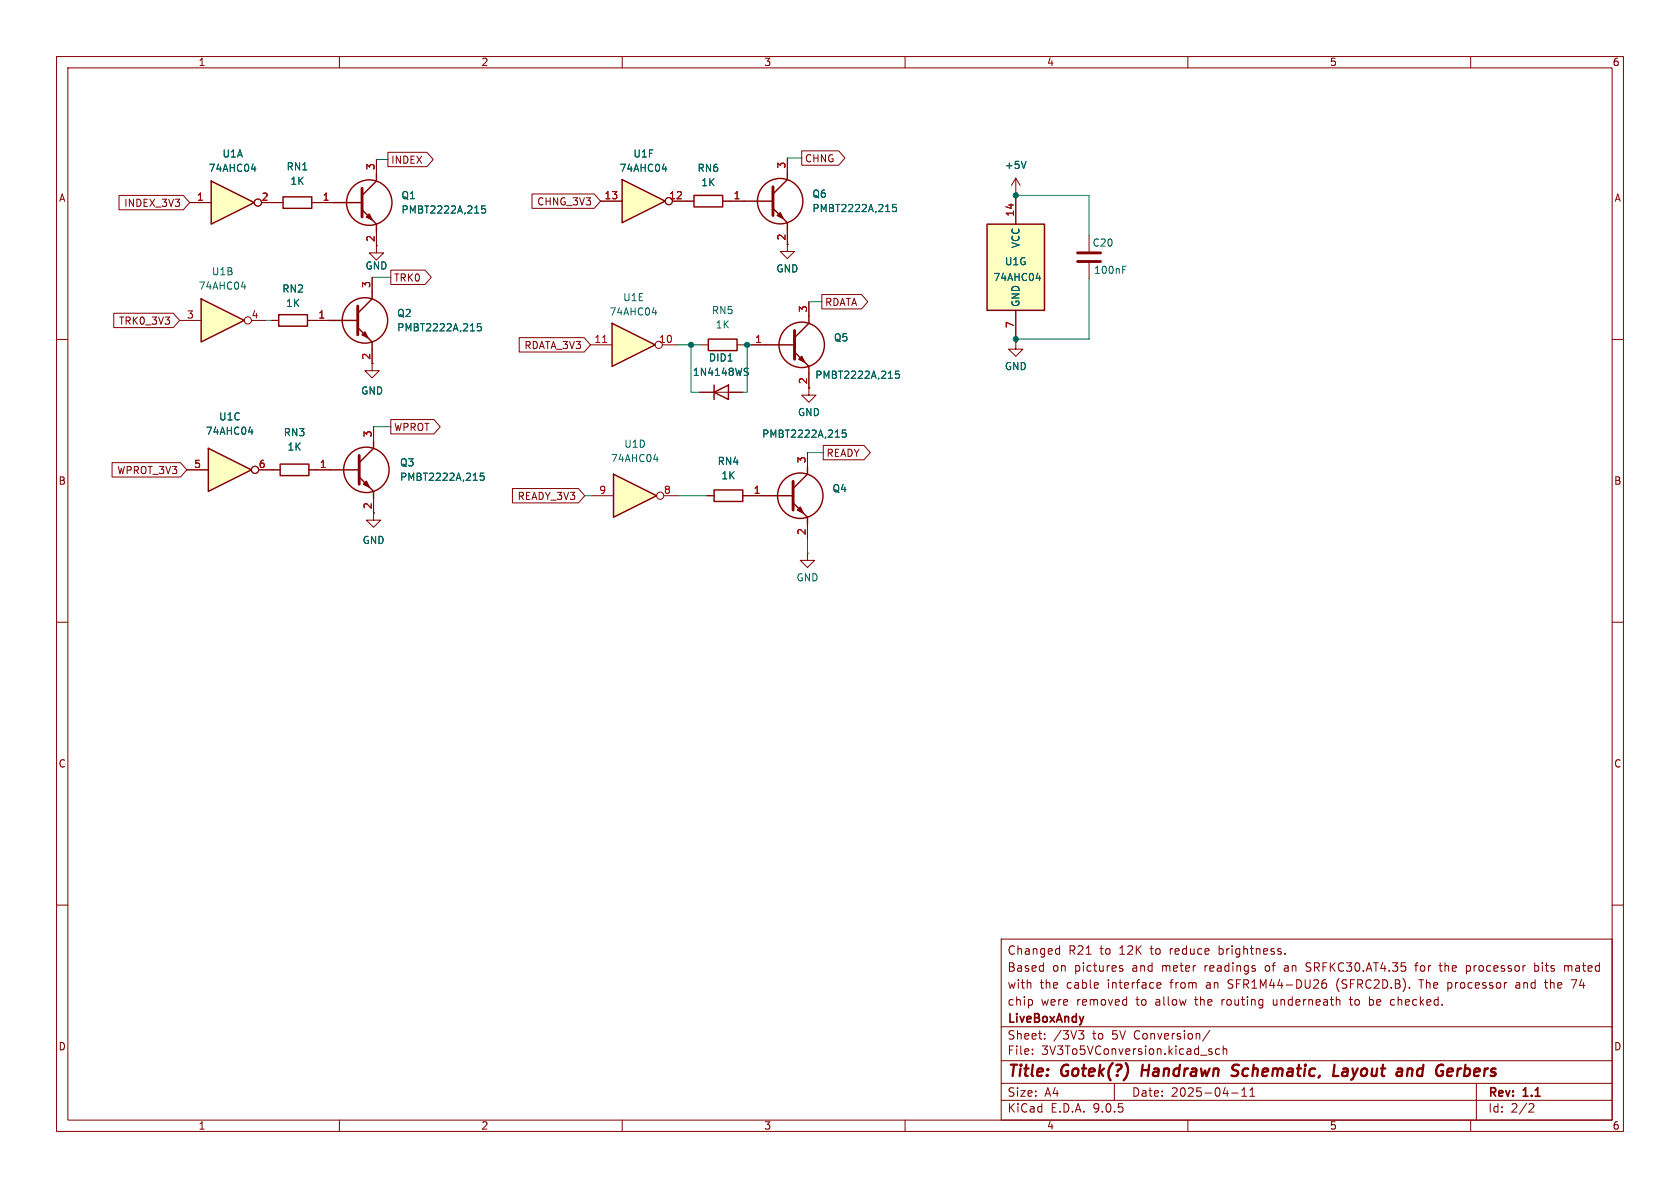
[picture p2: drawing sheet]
(kicad_sch
 (version 20250114)
 (generator "eeschema")
 (generator_version "9.0")
 (paper "A4")
 (title_block
  (title "Gotek(?) Handrawn Schematic, Layout and Gerbers")
  (date "2025-04-11")
  (rev "1.1")
  (company "LiveBoxAndy")
  (comment 1 "chip were removed to allow the routing underneath to be checked.")
  (comment 2 "with the cable interface from an SFR1M44-DU26 (SFRC2D.B). The processor and the 74 ")
  (comment 3 "Based on pictures and meter readings of an SRFKC30.AT4.35 for the processor bits mated")
  (comment 4 "Changed R21 to 12K to reduce brightness."))
 (lib_symbols
  (symbol "74xx:74AHC04" (exclude_from_sim no) (in_bom yes) (on_board yes)
   (property "Reference" "U" (at 0 1.27 0) (effects (font (size 1.27 1.27))))
   (property "Value" "74AHC04" (at 0 -1.27 0) (effects (font (size 1.27 1.27))))
   (property "Footprint" "" (at 0 0 0) (effects (font (size 1.27 1.27)) (hide yes)))
   (property "Datasheet" "https://assets.nexperia.com/documents/data-sheet/74AHC_AHCT04.pdf" (at 0 0 0) (effects (font (size 1.27 1.27)) (hide yes)))
   (property "Description" "Hex Inverter" (at 0 0 0) (effects (font (size 1.27 1.27)) (hide yes)))
   (property "ki_locked" "" (at 0 0 0) (effects (font (size 1.27 1.27))))
   (symbol "74AHC04_1_0"
    (polyline (pts (xy -3.81 3.81) (xy -3.81 -3.81) (xy 3.81 0) (xy -3.81 3.81)) (stroke (width 0.254) (type default)) (fill (type background)))
    (pin input line (at -7.62 0 0) (length 3.81) (name "~" (effects (font (size 1.27 1.27)))) (number "1" (effects (font (size 1.27 1.27)))))
    (pin output inverted (at 7.62 0 180) (length 3.81) (name "~" (effects (font (size 1.27 1.27)))) (number "2" (effects (font (size 1.27 1.27))))))
   (symbol "74AHC04_2_0"
    (polyline (pts (xy -3.81 3.81) (xy -3.81 -3.81) (xy 3.81 0) (xy -3.81 3.81)) (stroke (width 0.254) (type default)) (fill (type background)))
    (pin input line (at -7.62 0 0) (length 3.81) (name "~" (effects (font (size 1.27 1.27)))) (number "3" (effects (font (size 1.27 1.27)))))
    (pin output inverted (at 7.62 0 180) (length 3.81) (name "~" (effects (font (size 1.27 1.27)))) (number "4" (effects (font (size 1.27 1.27))))))
   (symbol "74AHC04_3_0"
    (polyline (pts (xy -3.81 3.81) (xy -3.81 -3.81) (xy 3.81 0) (xy -3.81 3.81)) (stroke (width 0.254) (type default)) (fill (type background)))
    (pin input line (at -7.62 0 0) (length 3.81) (name "~" (effects (font (size 1.27 1.27)))) (number "5" (effects (font (size 1.27 1.27)))))
    (pin output inverted (at 7.62 0 180) (length 3.81) (name "~" (effects (font (size 1.27 1.27)))) (number "6" (effects (font (size 1.27 1.27))))))
   (symbol "74AHC04_4_0"
    (polyline (pts (xy -3.81 3.81) (xy -3.81 -3.81) (xy 3.81 0) (xy -3.81 3.81)) (stroke (width 0.254) (type default)) (fill (type background)))
    (pin input line (at -7.62 0 0) (length 3.81) (name "~" (effects (font (size 1.27 1.27)))) (number "9" (effects (font (size 1.27 1.27)))))
    (pin output inverted (at 7.62 0 180) (length 3.81) (name "~" (effects (font (size 1.27 1.27)))) (number "8" (effects (font (size 1.27 1.27))))))
   (symbol "74AHC04_5_0"
    (polyline (pts (xy -3.81 3.81) (xy -3.81 -3.81) (xy 3.81 0) (xy -3.81 3.81)) (stroke (width 0.254) (type default)) (fill (type background)))
    (pin input line (at -7.62 0 0) (length 3.81) (name "~" (effects (font (size 1.27 1.27)))) (number "11" (effects (font (size 1.27 1.27)))))
    (pin output inverted (at 7.62 0 180) (length 3.81) (name "~" (effects (font (size 1.27 1.27)))) (number "10" (effects (font (size 1.27 1.27))))))
   (symbol "74AHC04_6_0"
    (polyline (pts (xy -3.81 3.81) (xy -3.81 -3.81) (xy 3.81 0) (xy -3.81 3.81)) (stroke (width 0.254) (type default)) (fill (type background)))
    (pin input line (at -7.62 0 0) (length 3.81) (name "~" (effects (font (size 1.27 1.27)))) (number "13" (effects (font (size 1.27 1.27)))))
    (pin output inverted (at 7.62 0 180) (length 3.81) (name "~" (effects (font (size 1.27 1.27)))) (number "12" (effects (font (size 1.27 1.27))))))
   (symbol "74AHC04_7_0"
    (pin power_in line (at 0 12.7 270) (length 5.08) (name "VCC" (effects (font (size 1.27 1.27)))) (number "14" (effects (font (size 1.27 1.27)))))
    (pin power_in line (at 0 -12.7 90) (length 5.08) (name "GND" (effects (font (size 1.27 1.27)))) (number "7" (effects (font (size 1.27 1.27))))))
   (symbol "74AHC04_7_1"
    (rectangle (start -5.08 7.62) (end 5.08 -7.62) (stroke (width 0.254) (type default)) (fill (type background))))
   (embedded_fonts no))
  (symbol "Device:C"
   (pin_numbers (hide yes))
   (pin_names
    (offset 0.254)) (exclude_from_sim no) (in_bom yes) (on_board yes)
   (property "Reference" "C" (at 0.635 2.54 0) (effects (font (size 1.27 1.27)) (justify left)))
   (property "Value" "C" (at 0.635 -2.54 0) (effects (font (size 1.27 1.27)) (justify left)))
   (property "Footprint" "" (at 0.9652 -3.81 0) (effects (font (size 1.27 1.27)) (hide yes)))
   (property "Datasheet" "~" (at 0 0 0) (effects (font (size 1.27 1.27)) (hide yes)))
   (property "Description" "Unpolarized capacitor" (at 0 0 0) (effects (font (size 1.27 1.27)) (hide yes)))
   (symbol "C_0_1"
    (polyline (pts (xy -2.032 0.762) (xy 2.032 0.762)) (stroke (width 0.508) (type default)) (fill (type none)))
    (polyline (pts (xy -2.032 -0.762) (xy 2.032 -0.762)) (stroke (width 0.508) (type default)) (fill (type none))))
   (symbol "C_1_1"
    (pin passive line (at 0 3.81 270) (length 2.794) (name "~" (effects (font (size 1.27 1.27)))) (number "1" (effects (font (size 1.27 1.27)))))
    (pin passive line (at 0 -3.81 90) (length 2.794) (name "~" (effects (font (size 1.27 1.27)))) (number "2" (effects (font (size 1.27 1.27))))))
   (embedded_fonts no))
  (symbol "Device:R"
   (pin_numbers (hide yes))
   (pin_names
    (offset 0)) (exclude_from_sim no) (in_bom yes) (on_board yes)
   (property "Reference" "R" (at 2.032 0 90) (effects (font (size 1.27 1.27))))
   (property "Value" "R" (at 0 0 90) (effects (font (size 1.27 1.27))))
   (property "Footprint" "" (at -1.778 0 90) (effects (font (size 1.27 1.27)) (hide yes)))
   (property "Datasheet" "~" (at 0 0 0) (effects (font (size 1.27 1.27)) (hide yes)))
   (property "Description" "Resistor" (at 0 0 0) (effects (font (size 1.27 1.27)) (hide yes)))
   (symbol "R_0_1"
    (rectangle (start -1.016 -2.54) (end 1.016 2.54) (stroke (width 0.254) (type default)) (fill (type none))))
   (symbol "R_1_1"
    (pin passive line (at 0 3.81 270) (length 1.27) (name "~" (effects (font (size 1.27 1.27)))) (number "1" (effects (font (size 1.27 1.27)))))
    (pin passive line (at 0 -3.81 90) (length 1.27) (name "~" (effects (font (size 1.27 1.27)))) (number "2" (effects (font (size 1.27 1.27))))))
   (embedded_fonts no))
  (symbol "Diode:1N4148WS"
   (pin_numbers (hide yes))
   (pin_names (hide yes)) (exclude_from_sim no) (in_bom yes) (on_board yes)
   (property "Reference" "D" (at 0 2.54 0) (effects (font (size 1.27 1.27))))
   (property "Value" "1N4148WS" (at 0 -2.54 0) (effects (font (size 1.27 1.27))))
   (property "Footprint" "Diode_SMD:D_SOD-323" (at 0 -4.445 0) (effects (font (size 1.27 1.27)) (hide yes)))
   (property "Datasheet" "https://www.vishay.com/docs/85751/1n4148ws.pdf" (at 0 0 0) (effects (font (size 1.27 1.27)) (hide yes)))
   (property "Description" "75V 0.15A Fast switching Diode, SOD-323" (at 0 0 0) (effects (font (size 1.27 1.27)) (hide yes)))
   (property "Sim.Device" "D" (at 0 0 0) (effects (font (size 1.27 1.27)) (hide yes)))
   (property "Sim.Pins" "1=K 2=A" (at 0 0 0) (effects (font (size 1.27 1.27)) (hide yes)))
   (symbol "1N4148WS_0_1"
    (polyline (pts (xy -1.27 1.27) (xy -1.27 -1.27)) (stroke (width 0.254) (type default)) (fill (type none)))
    (polyline (pts (xy 1.27 1.27) (xy 1.27 -1.27) (xy -1.27 0) (xy 1.27 1.27)) (stroke (width 0.254) (type default)) (fill (type none)))
    (polyline (pts (xy 1.27 0) (xy -1.27 0)) (stroke (width 0) (type default)) (fill (type none))))
   (symbol "1N4148WS_1_1"
    (pin passive line (at -3.81 0 0) (length 2.54) (name "K" (effects (font (size 1.27 1.27)))) (number "1" (effects (font (size 1.27 1.27)))))
    (pin passive line (at 3.81 0 180) (length 2.54) (name "A" (effects (font (size 1.27 1.27)))) (number "2" (effects (font (size 1.27 1.27))))))
   (embedded_fonts no))
  (symbol "Gotek:PMBT2222A,215"
   (pin_names (hide yes)) (exclude_from_sim no) (in_bom yes) (on_board yes)
   (property "Reference" "Q" (at 13.97 1.27 0) (effects (font (size 1.27 1.27)) (justify left top)))
   (property "Value" "PMBT2222A,215" (at 13.97 -1.27 0) (effects (font (size 1.27 1.27)) (justify left top)))
   (property "Footprint" "PMBT2222A215" (at 13.97 -101.27 0) (effects (font (size 1.27 1.27)) (justify left top) (hide yes)))
   (property "Datasheet" "https://assets.nexperia.com/documents/data-sheet/PMBT2222A.pdf" (at 13.97 -201.27 0) (effects (font (size 1.27 1.27)) (justify left top) (hide yes)))
   (property "Description" "PMBT2222; PMBT2222A - NPN switching transistors" (at 0 0 0) (effects (font (size 1.27 1.27)) (hide yes)))
   (property "Height" "1.1" (at 13.97 -401.27 0) (effects (font (size 1.27 1.27)) (justify left top) (hide yes)))
   (property "Mouser Part Number" "771-PMBT2222A-T/R" (at 13.97 -501.27 0) (effects (font (size 1.27 1.27)) (justify left top) (hide yes)))
   (property "Mouser Price/Stock" "https://www.mouser.co.uk/ProductDetail/Nexperia/PMBT2222A215?qs=LOCUfHb8d9u7n2jbGrJFWg%3D%3D" (at 13.97 -601.27 0) (effects (font (size 1.27 1.27)) (justify left top) (hide yes)))
   (property "Manufacturer_Name" "Nexperia" (at 13.97 -701.27 0) (effects (font (size 1.27 1.27)) (justify left top) (hide yes)))
   (property "Manufacturer_Part_Number" "PMBT2222A,215" (at 13.97 -801.27 0) (effects (font (size 1.27 1.27)) (justify left top) (hide yes)))
   (symbol "PMBT2222A,215_1_1"
    (polyline (pts (xy 2.54 0) (xy 7.62 0)) (stroke (width 0.254) (type default)) (fill (type none)))
    (polyline (pts (xy 7.62 2.54) (xy 7.62 -2.54)) (stroke (width 0.508) (type default)) (fill (type none)))
    (polyline (pts (xy 7.62 1.27) (xy 10.16 3.81)) (stroke (width 0.254) (type default)) (fill (type none)))
    (polyline (pts (xy 7.62 -1.27) (xy 10.16 -3.81)) (stroke (width 0.254) (type default)) (fill (type none)))
    (polyline (pts (xy 8.382 -2.54) (xy 8.89 -2.032) (xy 9.398 -3.048) (xy 8.382 -2.54)) (stroke (width 0.254) (type default)) (fill (type outline)))
    (circle (center 8.89 0) (radius 4.016) (stroke (width 0.254) (type default)) (fill (type none)))
    (polyline (pts (xy 10.16 3.81) (xy 10.16 5.08)) (stroke (width 0.254) (type default)) (fill (type none)))
    (polyline (pts (xy 10.16 -3.81) (xy 10.16 -5.08)) (stroke (width 0.254) (type default)) (fill (type none)))
    (pin passive line (at 0 0 0) (length 2.54) (name "B" (effects (font (size 1.27 1.27)))) (number "1" (effects (font (size 1.27 1.27)))))
    (pin passive line (at 10.16 7.62 270) (length 2.54) (name "C" (effects (font (size 1.27 1.27)))) (number "3" (effects (font (size 1.27 1.27)))))
    (pin passive line (at 10.16 -7.62 90) (length 2.54) (name "E" (effects (font (size 1.27 1.27)))) (number "2" (effects (font (size 1.27 1.27))))))
   (embedded_fonts no))
  (symbol "power:+5V"
   (power)
   (pin_numbers (hide yes))
   (pin_names
    (offset 0) (hide yes)) (exclude_from_sim no) (in_bom yes) (on_board yes)
   (property "Reference" "#PWR" (at 0 -3.81 0) (effects (font (size 1.27 1.27)) (hide yes)))
   (property "Value" "+5V" (at 0 3.556 0) (effects (font (size 1.27 1.27))))
   (property "Footprint" "" (at 0 0 0) (effects (font (size 1.27 1.27)) (hide yes)))
   (property "Datasheet" "" (at 0 0 0) (effects (font (size 1.27 1.27)) (hide yes)))
   (property "Description" "Power symbol creates a global label with name \"+5V\"" (at 0 0 0) (effects (font (size 1.27 1.27)) (hide yes)))
   (symbol "+5V_0_1"
    (polyline (pts (xy -0.762 1.27) (xy 0 2.54)) (stroke (width 0) (type default)) (fill (type none)))
    (polyline (pts (xy 0 2.54) (xy 0.762 1.27)) (stroke (width 0) (type default)) (fill (type none)))
    (polyline (pts (xy 0 0) (xy 0 2.54)) (stroke (width 0) (type default)) (fill (type none))))
   (symbol "+5V_1_1"
    (pin power_in line (at 0 0 90) (length 0) (name "~" (effects (font (size 1.27 1.27)))) (number "1" (effects (font (size 1.27 1.27))))))
   (embedded_fonts no))
  (symbol "power:GND"
   (power)
   (pin_numbers (hide yes))
   (pin_names
    (offset 0) (hide yes)) (exclude_from_sim no) (in_bom yes) (on_board yes)
   (property "Reference" "#PWR" (at 0 -6.35 0) (effects (font (size 1.27 1.27)) (hide yes)))
   (property "Value" "GND" (at 0 -3.81 0) (effects (font (size 1.27 1.27))))
   (property "Footprint" "" (at 0 0 0) (effects (font (size 1.27 1.27)) (hide yes)))
   (property "Datasheet" "" (at 0 0 0) (effects (font (size 1.27 1.27)) (hide yes)))
   (property "Description" "Power symbol creates a global label with name \"GND\" , ground" (at 0 0 0) (effects (font (size 1.27 1.27)) (hide yes)))
   (symbol "GND_0_1"
    (polyline (pts (xy 0 0) (xy 0 -1.27) (xy 1.27 -1.27) (xy 0 -2.54) (xy -1.27 -1.27) (xy 0 -1.27)) (stroke (width 0) (type default)) (fill (type none))))
   (symbol "GND_1_1"
    (pin power_in line (at 0 0 270) (length 0) (name "~" (effects (font (size 1.27 1.27)))) (number "1" (effects (font (size 1.27 1.27))))))
   (embedded_fonts no)))
 (junction
  (at 132.08 60.96)
  (diameter 0)
  (color 0 0 0 0))
 (junction
  (at 122.174 60.96)
  (diameter 0)
  (color 0 0 0 0))
 (junction
  (at 179.578 59.944)
  (diameter 0)
  (color 0 0 0 0))
 (junction
  (at 179.578 34.544)
  (diameter 0)
  (color 0 0 0 0))
 (wire
  (pts (xy 145.288 53.34) (xy 143.002 53.34))
  (stroke (width 0) (type default)))
 (wire
  (pts (xy 103.378 87.63) (xy 104.648 87.63))
  (stroke (width 0) (type default)))
 (wire
  (pts (xy 123.698 69.342) (xy 122.174 69.342))
  (stroke (width 0) (type default)))
 (wire
  (pts (xy 192.532 41.656) (xy 192.532 34.544))
  (stroke (width 0) (type default)))
 (wire
  (pts (xy 122.174 60.96) (xy 123.952 60.96))
  (stroke (width 0) (type default)))
 (wire
  (pts (xy 141.732 27.94) (xy 139.192 27.94))
  (stroke (width 0) (type default)))
 (wire
  (pts (xy 192.532 34.544) (xy 179.578 34.544))
  (stroke (width 0) (type default)))
 (wire
  (pts (xy 192.532 59.944) (xy 179.578 59.944))
  (stroke (width 0) (type default)))
 (wire
  (pts (xy 68.58 28.194) (xy 66.548 28.194))
  (stroke (width 0) (type default)))
 (wire
  (pts (xy 142.748 95.25) (xy 142.748 97.79))
  (stroke (width 0) (type default)))
 (wire
  (pts (xy 69.088 75.438) (xy 66.04 75.438))
  (stroke (width 0) (type default)))
 (wire
  (pts (xy 179.578 60.452) (xy 179.578 59.944))
  (stroke (width 0) (type default)))
 (wire
  (pts (xy 132.08 60.96) (xy 132.842 60.96))
  (stroke (width 0) (type default)))
 (wire
  (pts (xy 48.006 56.642) (xy 46.99 56.642))
  (stroke (width 0) (type default)))
 (wire
  (pts (xy 69.088 49.022) (xy 65.786 49.022))
  (stroke (width 0) (type default)))
 (wire
  (pts (xy 122.174 69.342) (xy 122.174 60.96))
  (stroke (width 0) (type default)))
 (wire
  (pts (xy 179.578 34.036) (xy 179.578 34.544))
  (stroke (width 0) (type default)))
 (wire
  (pts (xy 145.542 80.01) (xy 142.748 80.01))
  (stroke (width 0) (type default)))
 (wire
  (pts (xy 192.532 49.276) (xy 192.532 59.944))
  (stroke (width 0) (type default)))
 (wire
  (pts (xy 131.572 60.96) (xy 132.08 60.96))
  (stroke (width 0) (type default)))
 (wire
  (pts (xy 119.634 60.96) (xy 122.174 60.96))
  (stroke (width 0) (type default)))
 (wire
  (pts (xy 132.08 60.96) (xy 132.08 69.342))
  (stroke (width 0) (type default)))
 (wire
  (pts (xy 119.888 87.63) (xy 124.968 87.63))
  (stroke (width 0) (type default)))
 (wire
  (pts (xy 132.08 69.342) (xy 131.318 69.342))
  (stroke (width 0) (type default)))
 (global_label "WPROT_3V3"
  (shape input)
  (at 33.02 83.058 180)
  (fields_autoplaced yes)
  (effects (font (size 1.27 1.27)) (justify right))
  (property "Intersheetrefs" "${INTERSHEET_REFS}" (at 19.2701 83.058 0) (effects (font (size 1.27 1.27)) (justify right) (hide yes))))
 (global_label "READY"
  (shape output)
  (at 145.542 80.01 0)
  (fields_autoplaced yes)
  (effects (font (size 1.27 1.27)) (justify left))
  (property "Intersheetrefs" "${INTERSHEET_REFS}" (at 154.3934 80.01 0) (effects (font (size 1.27 1.27)) (justify left) (hide yes))))
 (global_label "RDATA"
  (shape output)
  (at 145.288 53.34 0)
  (fields_autoplaced yes)
  (effects (font (size 1.27 1.27)) (justify left))
  (property "Intersheetrefs" "${INTERSHEET_REFS}" (at 153.958 53.34 0) (effects (font (size 1.27 1.27)) (justify left) (hide yes))))
 (global_label "TRK0"
  (shape output)
  (at 69.088 49.022 0)
  (fields_autoplaced yes)
  (effects (font (size 1.27 1.27)) (justify left))
  (property "Intersheetrefs" "${INTERSHEET_REFS}" (at 76.7903 49.022 0) (effects (font (size 1.27 1.27)) (justify left) (hide yes))))
 (global_label "INDEX_3V3"
  (shape input)
  (at 33.528 35.814 180)
  (fields_autoplaced yes)
  (effects (font (size 1.27 1.27)) (justify right))
  (property "Intersheetrefs" "${INTERSHEET_REFS}" (at 20.5038 35.814 0) (effects (font (size 1.27 1.27)) (justify right) (hide yes))))
 (global_label "TRK0_3V3"
  (shape input)
  (at 31.75 56.642 180)
  (fields_autoplaced yes)
  (effects (font (size 1.27 1.27)) (justify right))
  (property "Intersheetrefs" "${INTERSHEET_REFS}" (at 19.5725 56.642 0) (effects (font (size 1.27 1.27)) (justify right) (hide yes))))
 (global_label "WPROT"
  (shape output)
  (at 69.088 75.438 0)
  (fields_autoplaced yes)
  (effects (font (size 1.27 1.27)) (justify left))
  (property "Intersheetrefs" "${INTERSHEET_REFS}" (at 78.3627 75.438 0) (effects (font (size 1.27 1.27)) (justify left) (hide yes))))
 (global_label "CHNG_3V3"
  (shape input)
  (at 106.172 35.56 180)
  (fields_autoplaced yes)
  (effects (font (size 1.27 1.27)) (justify right))
  (property "Intersheetrefs" "${INTERSHEET_REFS}" (at 93.5106 35.56 0) (effects (font (size 1.27 1.27)) (justify right) (hide yes))))
 (global_label "READY_3V3"
  (shape input)
  (at 103.378 87.63 180)
  (fields_autoplaced yes)
  (effects (font (size 1.27 1.27)) (justify right))
  (property "Intersheetrefs" "${INTERSHEET_REFS}" (at 90.0514 87.63 0) (effects (font (size 1.27 1.27)) (justify right) (hide yes))))
 (global_label "INDEX"
  (shape output)
  (at 68.58 28.194 0)
  (fields_autoplaced yes)
  (effects (font (size 1.27 1.27)) (justify left))
  (property "Intersheetrefs" "${INTERSHEET_REFS}" (at 77.129 28.194 0) (effects (font (size 1.27 1.27)) (justify left) (hide yes))))
 (global_label "CHNG"
  (shape output)
  (at 141.732 27.94 0)
  (fields_autoplaced yes)
  (effects (font (size 1.27 1.27)) (justify left))
  (property "Intersheetrefs" "${INTERSHEET_REFS}" (at 149.9182 27.94 0) (effects (font (size 1.27 1.27)) (justify left) (hide yes))))
 (global_label "RDATA_3V3"
  (shape input)
  (at 104.394 60.96 180)
  (fields_autoplaced yes)
  (effects (font (size 1.27 1.27)) (justify right))
  (property "Intersheetrefs" "${INTERSHEET_REFS}" (at 91.2488 60.96 0) (effects (font (size 1.27 1.27)) (justify right) (hide yes))))
 (symbol
  (lib_id "Device:R")
  (at 128.778 87.63 270)
  (mirror x)
  (unit 1)
  (exclude_from_sim no)
  (in_bom yes)
  (on_board yes)
  (dnp no)
  (property "Reference" "RN4" (at 128.778 81.534 90) (effects (font (size 1.27 1.27))))
  (property "Value" "1K" (at 128.778 84.074 90) (effects (font (size 1.27 1.27))))
  (property "Footprint" "Resistor_SMD:R_0805_2012Metric_Pad1.20x1.40mm_HandSolder" (at 128.778 89.408 90) (effects (font (size 1.27 1.27)) (hide yes)))
  (property "Datasheet" "~" (at 128.778 87.63 0) (effects (font (size 1.27 1.27)) (hide yes)))
  (property "Description" "Resistor" (at 128.778 87.63 0) (effects (font (size 1.27 1.27)) (hide yes)))
  (pin "2")
  (pin "1"))
 (symbol
  (lib_id "power:GND")
  (at 66.548 43.434 0)
  (unit 1)
  (exclude_from_sim no)
  (in_bom yes)
  (on_board yes)
  (dnp no)
  (property "Reference" "#PWR014" (at 66.548 49.784 0) (effects (font (size 1.27 1.27)) (hide yes)))
  (property "Value" "GND" (at 66.548 46.99 0) (effects (font (size 1.27 1.27))))
  (property "Footprint" "" (at 66.548 43.434 0) (effects (font (size 1.27 1.27)) (hide yes)))
  (property "Datasheet" "" (at 66.548 43.434 0) (effects (font (size 1.27 1.27)) (hide yes)))
  (property "Description" "Power symbol creates a global label with name \"GND\" , ground" (at 66.548 43.434 0) (effects (font (size 1.27 1.27)) (hide yes)))
  (pin "1"))
 (symbol
  (lib_id "74xx:74AHC04")
  (at 40.64 83.058 0)
  (unit 3)
  (exclude_from_sim no)
  (in_bom yes)
  (on_board yes)
  (dnp no)
  (fields_autoplaced yes)
  (property "Reference" "U1" (at 40.64 73.66 0) (effects (font (size 1.27 1.27))))
  (property "Value" "74AHC04" (at 40.64 76.2 0) (effects (font (size 1.27 1.27))))
  (property "Footprint" "Package_SO:SO-14_3.9x8.65mm_P1.27mm" (at 40.64 83.058 0) (effects (font (size 1.27 1.27)) (hide yes)))
  (property "Datasheet" "https://assets.nexperia.com/documents/data-sheet/74AHC_AHCT04.pdf" (at 40.64 83.058 0) (effects (font (size 1.27 1.27)) (hide yes)))
  (property "Description" "Hex Inverter" (at 40.64 83.058 0) (effects (font (size 1.27 1.27)) (hide yes)))
  (pin "2")
  (pin "8")
  (pin "12")
  (pin "1")
  (pin "7")
  (pin "5")
  (pin "9")
  (pin "10")
  (pin "14")
  (pin "13")
  (pin "11")
  (pin "3")
  (pin "4")
  (pin "6"))
 (symbol
  (lib_id "74xx:74AHC04")
  (at 39.37 56.642 0)
  (unit 2)
  (exclude_from_sim no)
  (in_bom yes)
  (on_board yes)
  (dnp no)
  (fields_autoplaced yes)
  (property "Reference" "U1" (at 39.37 48.006 0) (effects (font (size 1.27 1.27))))
  (property "Value" "74AHC04" (at 39.37 50.546 0) (effects (font (size 1.27 1.27))))
  (property "Footprint" "Package_SO:SO-14_3.9x8.65mm_P1.27mm" (at 39.37 56.642 0) (effects (font (size 1.27 1.27)) (hide yes)))
  (property "Datasheet" "https://assets.nexperia.com/documents/data-sheet/74AHC_AHCT04.pdf" (at 39.37 56.642 0) (effects (font (size 1.27 1.27)) (hide yes)))
  (property "Description" "Hex Inverter" (at 39.37 56.642 0) (effects (font (size 1.27 1.27)) (hide yes)))
  (pin "2")
  (pin "8")
  (pin "12")
  (pin "1")
  (pin "7")
  (pin "5")
  (pin "9")
  (pin "10")
  (pin "14")
  (pin "13")
  (pin "11")
  (pin "3")
  (pin "4")
  (pin "6"))
 (symbol
  (lib_id "Gotek:PMBT2222A,215")
  (at 55.626 56.642 0)
  (unit 1)
  (exclude_from_sim no)
  (in_bom yes)
  (on_board yes)
  (dnp no)
  (fields_autoplaced yes)
  (property "Reference" "Q2" (at 70.104 55.3719 0) (effects (font (size 1.27 1.27)) (justify left)))
  (property "Value" "PMBT2222A,215" (at 70.104 57.9119 0) (effects (font (size 1.27 1.27)) (justify left)))
  (property "Footprint" "Gotek:SOT95P280X130-3N" (at 69.596 157.912 0) (effects (font (size 1.27 1.27)) (justify left top) (hide yes)))
  (property "Datasheet" "https://assets.nexperia.com/documents/data-sheet/PMBT2222A.pdf" (at 69.596 257.912 0) (effects (font (size 1.27 1.27)) (justify left top) (hide yes)))
  (property "Description" "PMBT2222; PMBT2222A - NPN switching transistors" (at 55.626 56.642 0) (effects (font (size 1.27 1.27)) (hide yes)))
  (property "Height" "1.1" (at 69.596 457.912 0) (effects (font (size 1.27 1.27)) (justify left top) (hide yes)))
  (property "Mouser Part Number" "771-PMBT2222A-T/R" (at 69.596 557.912 0) (effects (font (size 1.27 1.27)) (justify left top) (hide yes)))
  (property "Mouser Price/Stock" "https://www.mouser.co.uk/ProductDetail/Nexperia/PMBT2222A215?qs=LOCUfHb8d9u7n2jbGrJFWg%3D%3D" (at 69.596 657.912 0) (effects (font (size 1.27 1.27)) (justify left top) (hide yes)))
  (property "Manufacturer_Name" "Nexperia" (at 69.596 757.912 0) (effects (font (size 1.27 1.27)) (justify left top) (hide yes)))
  (property "Manufacturer_Part_Number" "PMBT2222A,215" (at 69.596 857.912 0) (effects (font (size 1.27 1.27)) (justify left top) (hide yes)))
  (pin "1")
  (pin "3")
  (pin "2"))
 (symbol
  (lib_id "74xx:74AHC04")
  (at 113.792 35.56 0)
  (unit 6)
  (exclude_from_sim no)
  (in_bom yes)
  (on_board yes)
  (dnp no)
  (fields_autoplaced yes)
  (property "Reference" "U1" (at 113.792 27.178 0) (effects (font (size 1.27 1.27))))
  (property "Value" "74AHC04" (at 113.792 29.718 0) (effects (font (size 1.27 1.27))))
  (property "Footprint" "Package_SO:SO-14_3.9x8.65mm_P1.27mm" (at 113.792 35.56 0) (effects (font (size 1.27 1.27)) (hide yes)))
  (property "Datasheet" "https://assets.nexperia.com/documents/data-sheet/74AHC_AHCT04.pdf" (at 113.792 35.56 0) (effects (font (size 1.27 1.27)) (hide yes)))
  (property "Description" "Hex Inverter" (at 113.792 35.56 0) (effects (font (size 1.27 1.27)) (hide yes)))
  (pin "2")
  (pin "8")
  (pin "12")
  (pin "1")
  (pin "7")
  (pin "5")
  (pin "9")
  (pin "10")
  (pin "14")
  (pin "13")
  (pin "11")
  (pin "3")
  (pin "4")
  (pin "6"))
 (symbol
  (lib_id "Device:R")
  (at 127.762 60.96 270)
  (mirror x)
  (unit 1)
  (exclude_from_sim no)
  (in_bom yes)
  (on_board yes)
  (dnp no)
  (property "Reference" "RN5" (at 127.762 54.864 90) (effects (font (size 1.27 1.27))))
  (property "Value" "1K" (at 127.762 57.404 90) (effects (font (size 1.27 1.27))))
  (property "Footprint" "Resistor_SMD:R_0805_2012Metric_Pad1.20x1.40mm_HandSolder" (at 127.762 62.738 90) (effects (font (size 1.27 1.27)) (hide yes)))
  (property "Datasheet" "~" (at 127.762 60.96 0) (effects (font (size 1.27 1.27)) (hide yes)))
  (property "Description" "Resistor" (at 127.762 60.96 0) (effects (font (size 1.27 1.27)) (hide yes)))
  (pin "2")
  (pin "1"))
 (symbol
  (lib_id "Device:R")
  (at 125.222 35.56 270)
  (mirror x)
  (unit 1)
  (exclude_from_sim no)
  (in_bom yes)
  (on_board yes)
  (dnp no)
  (property "Reference" "RN6" (at 125.222 29.718 90) (effects (font (size 1.27 1.27))))
  (property "Value" "1K" (at 125.222 32.258 90) (effects (font (size 1.27 1.27))))
  (property "Footprint" "Resistor_SMD:R_0805_2012Metric_Pad1.20x1.40mm_HandSolder" (at 125.222 37.338 90) (effects (font (size 1.27 1.27)) (hide yes)))
  (property "Datasheet" "~" (at 125.222 35.56 0) (effects (font (size 1.27 1.27)) (hide yes)))
  (property "Description" "Resistor" (at 125.222 35.56 0) (effects (font (size 1.27 1.27)) (hide yes)))
  (pin "2")
  (pin "1"))
 (symbol
  (lib_id "Device:R")
  (at 51.816 56.642 270)
  (mirror x)
  (unit 1)
  (exclude_from_sim no)
  (in_bom yes)
  (on_board yes)
  (dnp no)
  (property "Reference" "RN2" (at 51.816 51.054 90) (effects (font (size 1.27 1.27))))
  (property "Value" "1K" (at 51.816 53.594 90) (effects (font (size 1.27 1.27))))
  (property "Footprint" "Resistor_SMD:R_0805_2012Metric_Pad1.20x1.40mm_HandSolder" (at 51.816 58.42 90) (effects (font (size 1.27 1.27)) (hide yes)))
  (property "Datasheet" "~" (at 51.816 56.642 0) (effects (font (size 1.27 1.27)) (hide yes)))
  (property "Description" "Resistor" (at 51.816 56.642 0) (effects (font (size 1.27 1.27)) (hide yes)))
  (pin "2")
  (pin "1"))
 (symbol
  (lib_id "power:GND")
  (at 143.002 68.58 0)
  (unit 1)
  (exclude_from_sim no)
  (in_bom yes)
  (on_board yes)
  (dnp no)
  (fields_autoplaced yes)
  (property "Reference" "#PWR016" (at 143.002 74.93 0) (effects (font (size 1.27 1.27)) (hide yes)))
  (property "Value" "GND" (at 143.002 72.898 0) (effects (font (size 1.27 1.27))))
  (property "Footprint" "" (at 143.002 68.58 0) (effects (font (size 1.27 1.27)) (hide yes)))
  (property "Datasheet" "" (at 143.002 68.58 0) (effects (font (size 1.27 1.27)) (hide yes)))
  (property "Description" "Power symbol creates a global label with name \"GND\" , ground" (at 143.002 68.58 0) (effects (font (size 1.27 1.27)) (hide yes)))
  (pin "1"))
 (symbol
  (lib_id "Device:C")
  (at 192.532 45.466 0)
  (mirror x)
  (unit 1)
  (exclude_from_sim no)
  (in_bom yes)
  (on_board yes)
  (dnp no)
  (property "Reference" "C20" (at 193.04 42.926 0) (effects (font (size 1.27 1.27)) (justify left)))
  (property "Value" "100nF" (at 193.294 47.752 0) (effects (font (size 1.27 1.27)) (justify left)))
  (property "Footprint" "Capacitor_SMD:C_0805_2012Metric_Pad1.18x1.45mm_HandSolder" (at 193.4972 41.656 0) (effects (font (size 1.27 1.27)) (hide yes)))
  (property "Datasheet" "~" (at 192.532 45.466 0) (effects (font (size 1.27 1.27)) (hide yes)))
  (property "Description" "Unpolarized capacitor" (at 192.532 45.466 0) (effects (font (size 1.27 1.27)) (hide yes)))
  (pin "1")
  (pin "2"))
 (symbol
  (lib_id "Device:R")
  (at 52.07 83.058 270)
  (mirror x)
  (unit 1)
  (exclude_from_sim no)
  (in_bom yes)
  (on_board yes)
  (dnp no)
  (property "Reference" "RN3" (at 52.07 76.454 90) (effects (font (size 1.27 1.27))))
  (property "Value" "1K" (at 52.07 78.994 90) (effects (font (size 1.27 1.27))))
  (property "Footprint" "Resistor_SMD:R_0805_2012Metric_Pad1.20x1.40mm_HandSolder" (at 52.07 84.836 90) (effects (font (size 1.27 1.27)) (hide yes)))
  (property "Datasheet" "~" (at 52.07 83.058 0) (effects (font (size 1.27 1.27)) (hide yes)))
  (property "Description" "Resistor" (at 52.07 83.058 0) (effects (font (size 1.27 1.27)) (hide yes)))
  (pin "2")
  (pin "1"))
 (symbol
  (lib_id "Gotek:PMBT2222A,215")
  (at 56.388 35.814 0)
  (unit 1)
  (exclude_from_sim no)
  (in_bom yes)
  (on_board yes)
  (dnp no)
  (fields_autoplaced yes)
  (property "Reference" "Q1" (at 70.866 34.5439 0) (effects (font (size 1.27 1.27)) (justify left)))
  (property "Value" "PMBT2222A,215" (at 70.866 37.0839 0) (effects (font (size 1.27 1.27)) (justify left)))
  (property "Footprint" "Gotek:SOT95P280X130-3N" (at 70.358 137.084 0) (effects (font (size 1.27 1.27)) (justify left top) (hide yes)))
  (property "Datasheet" "https://assets.nexperia.com/documents/data-sheet/PMBT2222A.pdf" (at 70.358 237.084 0) (effects (font (size 1.27 1.27)) (justify left top) (hide yes)))
  (property "Description" "PMBT2222; PMBT2222A - NPN switching transistors" (at 56.388 35.814 0) (effects (font (size 1.27 1.27)) (hide yes)))
  (property "Height" "1.1" (at 70.358 437.084 0) (effects (font (size 1.27 1.27)) (justify left top) (hide yes)))
  (property "Mouser Part Number" "771-PMBT2222A-T/R" (at 70.358 537.084 0) (effects (font (size 1.27 1.27)) (justify left top) (hide yes)))
  (property "Mouser Price/Stock" "https://www.mouser.co.uk/ProductDetail/Nexperia/PMBT2222A215?qs=LOCUfHb8d9u7n2jbGrJFWg%3D%3D" (at 70.358 637.084 0) (effects (font (size 1.27 1.27)) (justify left top) (hide yes)))
  (property "Manufacturer_Name" "Nexperia" (at 70.358 737.084 0) (effects (font (size 1.27 1.27)) (justify left top) (hide yes)))
  (property "Manufacturer_Part_Number" "PMBT2222A,215" (at 70.358 837.084 0) (effects (font (size 1.27 1.27)) (justify left top) (hide yes)))
  (pin "1")
  (pin "2")
  (pin "3"))
 (symbol
  (lib_id "power:GND")
  (at 142.748 97.79 0)
  (unit 1)
  (exclude_from_sim no)
  (in_bom yes)
  (on_board yes)
  (dnp no)
  (fields_autoplaced yes)
  (property "Reference" "#PWR017" (at 142.748 104.14 0) (effects (font (size 1.27 1.27)) (hide yes)))
  (property "Value" "GND" (at 142.748 102.108 0) (effects (font (size 1.27 1.27))))
  (property "Footprint" "" (at 142.748 97.79 0) (effects (font (size 1.27 1.27)) (hide yes)))
  (property "Datasheet" "" (at 142.748 97.79 0) (effects (font (size 1.27 1.27)) (hide yes)))
  (property "Description" "Power symbol creates a global label with name \"GND\" , ground" (at 142.748 97.79 0) (effects (font (size 1.27 1.27)) (hide yes)))
  (pin "1"))
 (symbol
  (lib_id "Gotek:PMBT2222A,215")
  (at 129.032 35.56 0)
  (unit 1)
  (exclude_from_sim no)
  (in_bom yes)
  (on_board yes)
  (dnp no)
  (fields_autoplaced yes)
  (property "Reference" "Q6" (at 143.51 34.2899 0) (effects (font (size 1.27 1.27)) (justify left)))
  (property "Value" "PMBT2222A,215" (at 143.51 36.8299 0) (effects (font (size 1.27 1.27)) (justify left)))
  (property "Footprint" "Gotek:SOT95P280X130-3N" (at 143.002 136.83 0) (effects (font (size 1.27 1.27)) (justify left top) (hide yes)))
  (property "Datasheet" "https://assets.nexperia.com/documents/data-sheet/PMBT2222A.pdf" (at 143.002 236.83 0) (effects (font (size 1.27 1.27)) (justify left top) (hide yes)))
  (property "Description" "PMBT2222; PMBT2222A - NPN switching transistors" (at 129.032 35.56 0) (effects (font (size 1.27 1.27)) (hide yes)))
  (property "Height" "1.1" (at 143.002 436.83 0) (effects (font (size 1.27 1.27)) (justify left top) (hide yes)))
  (property "Mouser Part Number" "771-PMBT2222A-T/R" (at 143.002 536.83 0) (effects (font (size 1.27 1.27)) (justify left top) (hide yes)))
  (property "Mouser Price/Stock" "https://www.mouser.co.uk/ProductDetail/Nexperia/PMBT2222A215?qs=LOCUfHb8d9u7n2jbGrJFWg%3D%3D" (at 143.002 636.83 0) (effects (font (size 1.27 1.27)) (justify left top) (hide yes)))
  (property "Manufacturer_Name" "Nexperia" (at 143.002 736.83 0) (effects (font (size 1.27 1.27)) (justify left top) (hide yes)))
  (property "Manufacturer_Part_Number" "PMBT2222A,215" (at 143.002 836.83 0) (effects (font (size 1.27 1.27)) (justify left top) (hide yes)))
  (pin "3")
  (pin "2")
  (pin "1"))
 (symbol
  (lib_id "power:+5V")
  (at 179.578 34.036 0)
  (unit 1)
  (exclude_from_sim no)
  (in_bom yes)
  (on_board yes)
  (dnp no)
  (fields_autoplaced yes)
  (property "Reference" "#PWR021" (at 179.578 37.846 0) (effects (font (size 1.27 1.27)) (hide yes)))
  (property "Value" "+5V" (at 179.578 29.21 0) (effects (font (size 1.27 1.27))))
  (property "Footprint" "" (at 179.578 34.036 0) (effects (font (size 1.27 1.27)) (hide yes)))
  (property "Datasheet" "" (at 179.578 34.036 0) (effects (font (size 1.27 1.27)) (hide yes)))
  (property "Description" "Power symbol creates a global label with name \"+5V\"" (at 179.578 34.036 0) (effects (font (size 1.27 1.27)) (hide yes)))
  (pin "1"))
 (symbol
  (lib_id "Gotek:PMBT2222A,215")
  (at 55.88 83.058 0)
  (unit 1)
  (exclude_from_sim no)
  (in_bom yes)
  (on_board yes)
  (dnp no)
  (fields_autoplaced yes)
  (property "Reference" "Q3" (at 70.612 81.7879 0) (effects (font (size 1.27 1.27)) (justify left)))
  (property "Value" "PMBT2222A,215" (at 70.612 84.3279 0) (effects (font (size 1.27 1.27)) (justify left)))
  (property "Footprint" "Gotek:SOT95P280X130-3N" (at 69.85 184.328 0) (effects (font (size 1.27 1.27)) (justify left top) (hide yes)))
  (property "Datasheet" "https://assets.nexperia.com/documents/data-sheet/PMBT2222A.pdf" (at 69.85 284.328 0) (effects (font (size 1.27 1.27)) (justify left top) (hide yes)))
  (property "Description" "PMBT2222; PMBT2222A - NPN switching transistors" (at 55.88 83.058 0) (effects (font (size 1.27 1.27)) (hide yes)))
  (property "Height" "1.1" (at 69.85 484.328 0) (effects (font (size 1.27 1.27)) (justify left top) (hide yes)))
  (property "Mouser Part Number" "771-PMBT2222A-T/R" (at 69.85 584.328 0) (effects (font (size 1.27 1.27)) (justify left top) (hide yes)))
  (property "Mouser Price/Stock" "https://www.mouser.co.uk/ProductDetail/Nexperia/PMBT2222A215?qs=LOCUfHb8d9u7n2jbGrJFWg%3D%3D" (at 69.85 684.328 0) (effects (font (size 1.27 1.27)) (justify left top) (hide yes)))
  (property "Manufacturer_Name" "Nexperia" (at 69.85 784.328 0) (effects (font (size 1.27 1.27)) (justify left top) (hide yes)))
  (property "Manufacturer_Part_Number" "PMBT2222A,215" (at 69.85 884.328 0) (effects (font (size 1.27 1.27)) (justify left top) (hide yes)))
  (pin "2")
  (pin "1")
  (pin "3"))
 (symbol
  (lib_id "74xx:74AHC04")
  (at 41.148 35.814 0)
  (unit 1)
  (exclude_from_sim no)
  (in_bom yes)
  (on_board yes)
  (dnp no)
  (fields_autoplaced yes)
  (property "Reference" "U1" (at 41.148 27.178 0) (effects (font (size 1.27 1.27))))
  (property "Value" "74AHC04" (at 41.148 29.718 0) (effects (font (size 1.27 1.27))))
  (property "Footprint" "Package_SO:SO-14_3.9x8.65mm_P1.27mm" (at 41.148 35.814 0) (effects (font (size 1.27 1.27)) (hide yes)))
  (property "Datasheet" "https://assets.nexperia.com/documents/data-sheet/74AHC_AHCT04.pdf" (at 41.148 35.814 0) (effects (font (size 1.27 1.27)) (hide yes)))
  (property "Description" "Hex Inverter" (at 41.148 35.814 0) (effects (font (size 1.27 1.27)) (hide yes)))
  (pin "2")
  (pin "8")
  (pin "12")
  (pin "1")
  (pin "7")
  (pin "5")
  (pin "9")
  (pin "10")
  (pin "14")
  (pin "13")
  (pin "11")
  (pin "3")
  (pin "4")
  (pin "6"))
 (symbol
  (lib_id "power:GND")
  (at 139.192 43.18 0)
  (unit 1)
  (exclude_from_sim no)
  (in_bom yes)
  (on_board yes)
  (dnp no)
  (fields_autoplaced yes)
  (property "Reference" "#PWR015" (at 139.192 49.53 0) (effects (font (size 1.27 1.27)) (hide yes)))
  (property "Value" "GND" (at 139.192 47.498 0) (effects (font (size 1.27 1.27))))
  (property "Footprint" "" (at 139.192 43.18 0) (effects (font (size 1.27 1.27)) (hide yes)))
  (property "Datasheet" "" (at 139.192 43.18 0) (effects (font (size 1.27 1.27)) (hide yes)))
  (property "Description" "Power symbol creates a global label with name \"GND\" , ground" (at 139.192 43.18 0) (effects (font (size 1.27 1.27)) (hide yes)))
  (pin "1"))
 (symbol
  (lib_id "Gotek:PMBT2222A,215")
  (at 132.842 60.96 0)
  (unit 1)
  (exclude_from_sim no)
  (in_bom yes)
  (on_board yes)
  (dnp no)
  (property "Reference" "Q5" (at 147.32 59.6899 0) (effects (font (size 1.27 1.27)) (justify left)))
  (property "Value" "PMBT2222A,215" (at 144.018 66.294 0) (effects (font (size 1.27 1.27)) (justify left)))
  (property "Footprint" "Gotek:SOT95P280X130-3N" (at 146.812 162.23 0) (effects (font (size 1.27 1.27)) (justify left top) (hide yes)))
  (property "Datasheet" "https://assets.nexperia.com/documents/data-sheet/PMBT2222A.pdf" (at 146.812 262.23 0) (effects (font (size 1.27 1.27)) (justify left top) (hide yes)))
  (property "Description" "PMBT2222; PMBT2222A - NPN switching transistors" (at 132.842 60.96 0) (effects (font (size 1.27 1.27)) (hide yes)))
  (property "Height" "1.1" (at 146.812 462.23 0) (effects (font (size 1.27 1.27)) (justify left top) (hide yes)))
  (property "Mouser Part Number" "771-PMBT2222A-T/R" (at 146.812 562.23 0) (effects (font (size 1.27 1.27)) (justify left top) (hide yes)))
  (property "Mouser Price/Stock" "https://www.mouser.co.uk/ProductDetail/Nexperia/PMBT2222A215?qs=LOCUfHb8d9u7n2jbGrJFWg%3D%3D" (at 146.812 662.23 0) (effects (font (size 1.27 1.27)) (justify left top) (hide yes)))
  (property "Manufacturer_Name" "Nexperia" (at 146.812 762.23 0) (effects (font (size 1.27 1.27)) (justify left top) (hide yes)))
  (property "Manufacturer_Part_Number" "PMBT2222A,215" (at 146.812 862.23 0) (effects (font (size 1.27 1.27)) (justify left top) (hide yes)))
  (pin "2")
  (pin "3")
  (pin "1"))
 (symbol
  (lib_id "74xx:74AHC04")
  (at 112.268 87.63 0)
  (unit 4)
  (exclude_from_sim no)
  (in_bom yes)
  (on_board yes)
  (dnp no)
  (fields_autoplaced yes)
  (property "Reference" "U1" (at 112.268 78.486 0) (effects (font (size 1.27 1.27))))
  (property "Value" "74AHC04" (at 112.268 81.026 0) (effects (font (size 1.27 1.27))))
  (property "Footprint" "Package_SO:SO-14_3.9x8.65mm_P1.27mm" (at 112.268 87.63 0) (effects (font (size 1.27 1.27)) (hide yes)))
  (property "Datasheet" "https://assets.nexperia.com/documents/data-sheet/74AHC_AHCT04.pdf" (at 112.268 87.63 0) (effects (font (size 1.27 1.27)) (hide yes)))
  (property "Description" "Hex Inverter" (at 112.268 87.63 0) (effects (font (size 1.27 1.27)) (hide yes)))
  (pin "2")
  (pin "8")
  (pin "12")
  (pin "1")
  (pin "7")
  (pin "5")
  (pin "9")
  (pin "10")
  (pin "14")
  (pin "13")
  (pin "11")
  (pin "3")
  (pin "4")
  (pin "6"))
 (symbol
  (lib_id "power:GND")
  (at 66.04 90.678 0)
  (unit 1)
  (exclude_from_sim no)
  (in_bom yes)
  (on_board yes)
  (dnp no)
  (fields_autoplaced yes)
  (property "Reference" "#PWR013" (at 66.04 97.028 0) (effects (font (size 1.27 1.27)) (hide yes)))
  (property "Value" "GND" (at 66.04 95.504 0) (effects (font (size 1.27 1.27))))
  (property "Footprint" "" (at 66.04 90.678 0) (effects (font (size 1.27 1.27)) (hide yes)))
  (property "Datasheet" "" (at 66.04 90.678 0) (effects (font (size 1.27 1.27)) (hide yes)))
  (property "Description" "Power symbol creates a global label with name \"GND\" , ground" (at 66.04 90.678 0) (effects (font (size 1.27 1.27)) (hide yes)))
  (pin "1"))
 (symbol
  (lib_id "74xx:74AHC04")
  (at 112.014 60.96 0)
  (unit 5)
  (exclude_from_sim no)
  (in_bom yes)
  (on_board yes)
  (dnp no)
  (fields_autoplaced yes)
  (property "Reference" "U1" (at 112.014 52.578 0) (effects (font (size 1.27 1.27))))
  (property "Value" "74AHC04" (at 112.014 55.118 0) (effects (font (size 1.27 1.27))))
  (property "Footprint" "Package_SO:SO-14_3.9x8.65mm_P1.27mm" (at 112.014 60.96 0) (effects (font (size 1.27 1.27)) (hide yes)))
  (property "Datasheet" "https://assets.nexperia.com/documents/data-sheet/74AHC_AHCT04.pdf" (at 112.014 60.96 0) (effects (font (size 1.27 1.27)) (hide yes)))
  (property "Description" "Hex Inverter" (at 112.014 60.96 0) (effects (font (size 1.27 1.27)) (hide yes)))
  (pin "2")
  (pin "8")
  (pin "12")
  (pin "1")
  (pin "7")
  (pin "5")
  (pin "9")
  (pin "10")
  (pin "14")
  (pin "13")
  (pin "11")
  (pin "3")
  (pin "4")
  (pin "6"))
 (symbol
  (lib_id "power:GND")
  (at 179.578 60.452 0)
  (unit 1)
  (exclude_from_sim no)
  (in_bom yes)
  (on_board yes)
  (dnp no)
  (fields_autoplaced yes)
  (property "Reference" "#PWR020" (at 179.578 66.802 0) (effects (font (size 1.27 1.27)) (hide yes)))
  (property "Value" "GND" (at 179.578 64.77 0) (effects (font (size 1.27 1.27))))
  (property "Footprint" "" (at 179.578 60.452 0) (effects (font (size 1.27 1.27)) (hide yes)))
  (property "Datasheet" "" (at 179.578 60.452 0) (effects (font (size 1.27 1.27)) (hide yes)))
  (property "Description" "Power symbol creates a global label with name \"GND\" , ground" (at 179.578 60.452 0) (effects (font (size 1.27 1.27)) (hide yes)))
  (pin "1"))
 (symbol
  (lib_id "Device:R")
  (at 52.578 35.814 270)
  (mirror x)
  (unit 1)
  (exclude_from_sim no)
  (in_bom yes)
  (on_board yes)
  (dnp no)
  (property "Reference" "RN1" (at 52.578 29.464 90) (effects (font (size 1.27 1.27))))
  (property "Value" "1K" (at 52.578 32.004 90) (effects (font (size 1.27 1.27))))
  (property "Footprint" "Resistor_SMD:R_0805_2012Metric_Pad1.20x1.40mm_HandSolder" (at 52.578 37.592 90) (effects (font (size 1.27 1.27)) (hide yes)))
  (property "Datasheet" "~" (at 52.578 35.814 0) (effects (font (size 1.27 1.27)) (hide yes)))
  (property "Description" "Resistor" (at 52.578 35.814 0) (effects (font (size 1.27 1.27)) (hide yes)))
  (pin "2")
  (pin "1"))
 (symbol
  (lib_id "Gotek:PMBT2222A,215")
  (at 132.588 87.63 0)
  (unit 1)
  (exclude_from_sim no)
  (in_bom yes)
  (on_board yes)
  (dnp no)
  (property "Reference" "Q4" (at 147.066 86.3599 0) (effects (font (size 1.27 1.27)) (justify left)))
  (property "Value" "PMBT2222A,215" (at 134.62 76.708 0) (effects (font (size 1.27 1.27)) (justify left)))
  (property "Footprint" "Gotek:SOT95P280X130-3N" (at 146.558 188.9 0) (effects (font (size 1.27 1.27)) (justify left top) (hide yes)))
  (property "Datasheet" "https://assets.nexperia.com/documents/data-sheet/PMBT2222A.pdf" (at 146.558 288.9 0) (effects (font (size 1.27 1.27)) (justify left top) (hide yes)))
  (property "Description" "PMBT2222; PMBT2222A - NPN switching transistors" (at 132.588 87.63 0) (effects (font (size 1.27 1.27)) (hide yes)))
  (property "Height" "1.1" (at 146.558 488.9 0) (effects (font (size 1.27 1.27)) (justify left top) (hide yes)))
  (property "Mouser Part Number" "771-PMBT2222A-T/R" (at 146.558 588.9 0) (effects (font (size 1.27 1.27)) (justify left top) (hide yes)))
  (property "Mouser Price/Stock" "https://www.mouser.co.uk/ProductDetail/Nexperia/PMBT2222A215?qs=LOCUfHb8d9u7n2jbGrJFWg%3D%3D" (at 146.558 688.9 0) (effects (font (size 1.27 1.27)) (justify left top) (hide yes)))
  (property "Manufacturer_Name" "Nexperia" (at 146.558 788.9 0) (effects (font (size 1.27 1.27)) (justify left top) (hide yes)))
  (property "Manufacturer_Part_Number" "PMBT2222A,215" (at 146.558 888.9 0) (effects (font (size 1.27 1.27)) (justify left top) (hide yes)))
  (pin "3")
  (pin "2")
  (pin "1"))
 (symbol
  (lib_id "power:GND")
  (at 65.786 64.262 0)
  (unit 1)
  (exclude_from_sim no)
  (in_bom yes)
  (on_board yes)
  (dnp no)
  (fields_autoplaced yes)
  (property "Reference" "#PWR012" (at 65.786 70.612 0) (effects (font (size 1.27 1.27)) (hide yes)))
  (property "Value" "GND" (at 65.786 69.088 0) (effects (font (size 1.27 1.27))))
  (property "Footprint" "" (at 65.786 64.262 0) (effects (font (size 1.27 1.27)) (hide yes)))
  (property "Datasheet" "" (at 65.786 64.262 0) (effects (font (size 1.27 1.27)) (hide yes)))
  (property "Description" "Power symbol creates a global label with name \"GND\" , ground" (at 65.786 64.262 0) (effects (font (size 1.27 1.27)) (hide yes)))
  (pin "1"))
 (symbol
  (lib_id "Diode:1N4148WS")
  (at 127.508 69.342 0)
  (unit 1)
  (exclude_from_sim no)
  (in_bom yes)
  (on_board yes)
  (dnp no)
  (property "Reference" "DID1" (at 127.508 63.246 0) (effects (font (size 1.27 1.27))))
  (property "Value" "1N4148WS" (at 127.508 65.786 0) (effects (font (size 1.27 1.27))))
  (property "Footprint" "Gotek:SODFL2512X90N" (at 127.508 73.787 0) (effects (font (size 1.27 1.27)) (hide yes)))
  (property "Datasheet" "https://www.vishay.com/docs/85751/1n4148ws.pdf" (at 127.508 69.342 0) (effects (font (size 1.27 1.27)) (hide yes)))
  (property "Description" "75V 0.15A Fast switching Diode, SOD-323" (at 127.508 69.342 0) (effects (font (size 1.27 1.27)) (hide yes)))
  (property "Sim.Device" "D" (at 127.508 69.342 0) (effects (font (size 1.27 1.27)) (hide yes)))
  (property "Sim.Pins" "1=K 2=A" (at 127.508 69.342 0) (effects (font (size 1.27 1.27)) (hide yes)))
  (pin "2")
  (pin "1"))
 (symbol
  (lib_id "74xx:74AHC04")
  (at 179.578 47.244 0)
  (unit 7)
  (exclude_from_sim no)
  (in_bom yes)
  (on_board yes)
  (dnp no)
  (property "Reference" "U1" (at 177.546 46.228 0) (effects (font (size 1.27 1.27)) (justify left)))
  (property "Value" "74AHC04" (at 175.514 49.022 0) (effects (font (size 1.27 1.27)) (justify left)))
  (property "Footprint" "Package_SO:SO-14_3.9x8.65mm_P1.27mm" (at 179.578 47.244 0) (effects (font (size 1.27 1.27)) (hide yes)))
  (property "Datasheet" "https://assets.nexperia.com/documents/data-sheet/74AHC_AHCT04.pdf" (at 179.578 47.244 0) (effects (font (size 1.27 1.27)) (hide yes)))
  (property "Description" "Hex Inverter" (at 179.578 47.244 0) (effects (font (size 1.27 1.27)) (hide yes)))
  (pin "2")
  (pin "8")
  (pin "12")
  (pin "1")
  (pin "7")
  (pin "5")
  (pin "9")
  (pin "10")
  (pin "14")
  (pin "13")
  (pin "11")
  (pin "3")
  (pin "4")
  (pin "6")))
